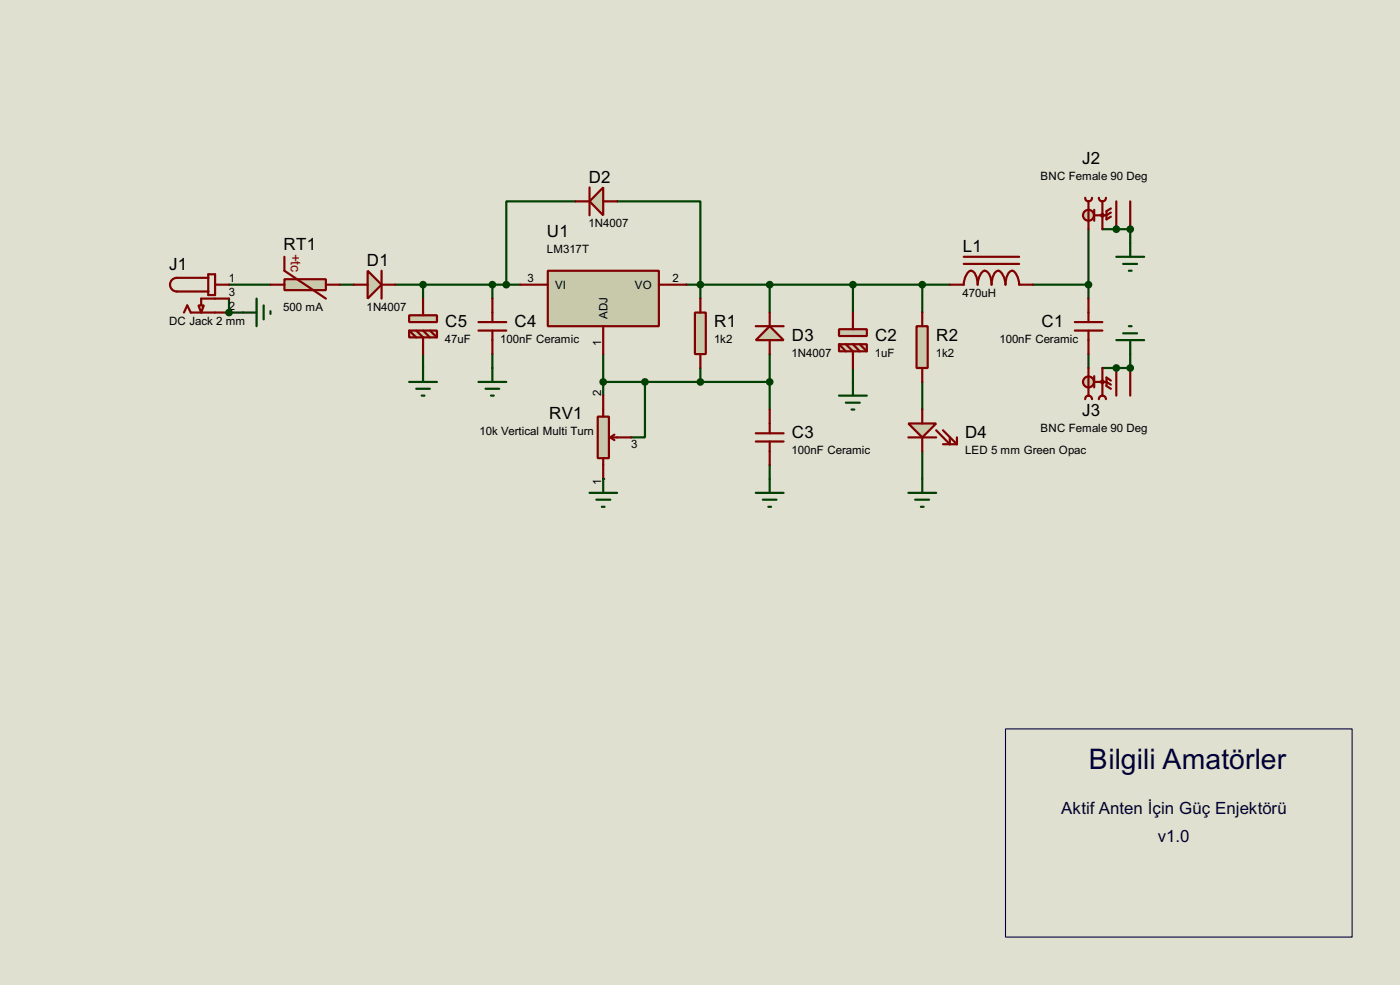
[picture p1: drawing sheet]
<svg xmlns="http://www.w3.org/2000/svg" width="256mm" height="180mm" viewBox="0 0 256 180" stroke-linecap="round" stroke-linejoin="round" font-family="sans-serif">
<path d="M0 0h256.5v180.3h-256.5z" fill="#e0e0d0"/>
<path d="M125.8 52.1h2.5v2.6M156.3 52.1v5.1" fill="none" stroke="#004000" stroke-width=".4"/>
<circle cx="110.5" cy="87.7" r=".2" fill="#004000"/>
<g fill="none" stroke="#004000" stroke-width=".4">
<path d="M105.5 36.9h-12.7v15.2M113.1 36.9h15.2v15.2h28M42 54.7v2.5M72.4 52.1h22.9M77.5 52.1v2.6M90.2 52.1v2.6M141 52.1v5.1M77.5 64.8v2.6M90.2 64.8v2.6M110.5 64.8v7.6M110.5 69.9h30.5M118.2 69.9v10.2h-2.6"/>
<path d="M128.3 67.4v2.5M141 64.8v10.2M156.3 67.4v2.5M169 69.9v5.1M141 85.1v2.6M169 82.6v5.1"/>
</g>
<circle cx="42" cy="57.2" r=".2" fill="#004000"/>
<path d="M42 57.2h2.5M202 42h2.5M199.4 64.8v2.6" fill="none" stroke="#004000" stroke-width=".4"/>
<g fill="#004000">
<circle cx="204.5" cy="42" r=".2"/>
<circle cx="207.1" cy="67.4" r=".2"/>
</g>
<path d="M207.1 64.8v2.6h-2.6" fill="none" stroke="#004000" stroke-width=".4"/>
<circle cx="204.5" cy="67.4" r=".2" fill="#004000"/>
<path d="M204.5 42h2.6M202 67.4h2.5" fill="none" stroke="#004000" stroke-width=".4"/>
<circle cx="207.1" cy="42" r=".2" fill="#004000"/>
<path d="M42 52.1h7.6M62.3 52.1h2.5M156.3 52.1h17.7M169 52.1v5.1M189.3 52.1h10.1M199.4 42v12.7M207.1 42v2.5" fill="none" stroke="#004000" stroke-width=".4"/>
<path d="M100.4 49.6h20.3v10.1h-20.3z" fill="#c8c8aa" stroke="#800000" stroke-width=".4"/>
<path d="M95.3 52.1h5.1M110.5 59.7v5.1M120.7 52.1h5.1" fill="none" stroke="#800000" stroke-width=".4"/>
<g fill="#c8c8aa" stroke="#800000" stroke-width=".4">
<path d="M153.7 60.3h5.1v1.2h-5.1z"/>
<path d="M153.7 63h5.1v1.3h-5.1z"/>
</g>
<path d="M156.3 57.2v3.1M153.7 63l1.3 1.3M155 63l1.3 1.3v3.1M156.3 63l1.2 1.3M157.5 63l1.3 1.3" fill="none" stroke="#800000" stroke-width=".4"/>
<g fill="#c8c8aa" stroke="#800000" stroke-width=".4">
<path d="M75 57.7h5.1v1.3h-5.1z"/>
<path d="M75 60.5h5.1v1.3h-5.1z"/>
</g>
<path d="M36.9 54.7v2.5h-1.9l-.7-1.3-.6 1.3M38.2 50.9h-5.8a1.25 1.25 0 0 0-1.2 1.2 1.25 1.25 0 0 0 1.2 1.3h5.8M38.2 50.2h1.2v3.8h-1.2zM77.5 54.7v3M75 60.5l1.3 1.3M76.3 60.5l1.2 1.3v3M77.5 60.5l1.3 1.3M78.8 60.5l1.3 1.3" fill="none" stroke="#800000" stroke-width=".4"/>
<path d="M36.4 55.9h1l-.5 1.3z" fill="#c8c8aa" stroke="#800000" stroke-width=".4"/>
<path d="M36.9 57.2h5.1M36.9 54.7h5.1M39.4 52.1h2.6" fill="none" stroke="#800000" stroke-width=".4"/>
<circle cx="156.2" cy="52.1" r=".5" fill="#004000" stroke="#004000" stroke-width=".4"/>
<path d="M167.9 59.7h2.1v7.7h-2.1z" fill="#c8c8aa" stroke="#800000" stroke-width=".4"/>
<path d="M169 57.2v2.5M169 67.4v2.5" fill="none" stroke="#800000" stroke-width=".4"/>
<path d="M127.3 57.2h2v7.6h-2z" fill="#c8c8aa" stroke="#800000" stroke-width=".4"/>
<path d="M128.3 54.7v2.5M128.3 64.8v2.6" fill="none" stroke="#800000" stroke-width=".4"/>
<circle cx="128.3" cy="52.1" r=".5" fill="#004000" stroke="#004000" stroke-width=".4"/>
<path d="M109.5 76.3h2.1v7.6h-2.1z" fill="#c8c8aa" stroke="#800000" stroke-width=".4"/>
<path d="M110.5 72.4v3.9M112.6 79.6l-.8 .5M110.5 83.9v3.8M111.8 80.1l.8 .5M111.8 80.1h3.8" fill="none" stroke="#800000" stroke-width=".4"/>
<path d="M108 90.2h5.1M109.3 91.5h2.5M110.3 92.8h.5M110.5 87.7v2.5" fill="none" stroke="#004000" stroke-width=".4"/>
<path d="M110.5 34.3v5.1l-2.5-2.5z" fill="#c8c8aa" stroke="#800000" stroke-width=".4"/>
<path d="M105.5 36.9h2.5M108 34.3v5.1M110.5 36.9h2.6" fill="none" stroke="#800000" stroke-width=".4"/>
<g fill="#004000" stroke="#004000" stroke-width=".4">
<circle cx="110.5" cy="69.9" r=".5"/>
<circle cx="118.1" cy="69.9" r=".5"/>
</g>
<path d="M67.4 49.6l2.5 2.5-2.5 2.6z" fill="#c8c8aa" stroke="#800000" stroke-width=".4"/>
<path d="M64.8 52.1h2.6M69.9 49.6v5.1M69.9 52.1h2.5M87.7 59h5.1M90.2 54.7v4.3M87.7 60.5h5.1M90.2 60.5v4.3" fill="none" stroke="#800000" stroke-width=".4"/>
<g fill="#004000" stroke="#004000" stroke-width=".4">
<circle cx="92.7" cy="52.1" r=".5"/>
<circle cx="90.2" cy="52.1" r=".5"/>
</g>
<path d="M138.5 62.3l2.5-2.6 2.6 2.6z" fill="#c8c8aa" stroke="#800000" stroke-width=".4"/>
<path d="M138.5 59.7h5.1M141 57.2v2.5M138.5 79.3h5.1M141 62.3v2.5M141 75v4.3M138.5 80.8h5.1M141 80.8v4.3" fill="none" stroke="#800000" stroke-width=".4"/>
<g fill="#004000" stroke="#004000" stroke-width=".4">
<circle cx="141" cy="52.1" r=".5"/>
<circle cx="128.3" cy="69.9" r=".5"/>
<circle cx="141" cy="69.9" r=".5"/>
<circle cx="77.5" cy="52.1" r=".5"/>
</g>
<path d="M138.5 90.2h5.1M139.8 91.5h2.5M140.8 92.8h.5M141 87.7v2.5" fill="none" stroke="#004000" stroke-width=".4"/>
<path d="M166.4 77.5h5.1l-2.5 2.6z" fill="#c8c8aa" stroke="#800000" stroke-width=".4"/>
<path d="M169 75v2.5M171.5 78.8l2.5 2.5v-1.2M172.8 78.8l2.5 2.5M166.4 80.1h5.1M169 80.1v2.5M172.8 81.3h2.5M175.3 80.1v1.2" fill="none" stroke="#800000" stroke-width=".4"/>
<g fill="none" stroke="#004000" stroke-width=".4">
<path d="M44.5 57.2h2.5M47 54.7v5M48.3 55.9v2.6M49.6 57v.5M75 69.9h5.1M76.3 71.2h2.5M77.3 72.4h.5M77.5 67.4v2.5M87.7 69.9h5.1M89 71.2h2.5M90 72.4h.5M90.2 67.4v2.5"/>
<path d="M153.7 72.4h5.1M155 73.7h2.5M156 75h.5M156.3 69.9v2.5M166.4 90.2h5.1M167.7 91.5h2.5M168.7 92.8h.5M169 87.7v2.5"/>
</g>
<circle cx="41.9" cy="57.2" r=".5" fill="#004000" stroke="#004000" stroke-width=".4"/>
<circle cx="199.4" cy="39.4" r="1" fill="#c8c8aa" stroke="#800000" stroke-width=".4"/>
<path d="M200.5 38.4v2M200.5 39.4h2.2" fill="none" stroke="#800000" stroke-width=".4"/>
<circle cx="202" cy="39.4" r=".25" fill="#c8c8aa" stroke="#800000" stroke-width=".4"/>
<path d="M198.8 36.2a.59 .59 0 0 0 .6 .7M199.4 36.9v5.1M200.1 36.2a.63 .63 0 0 1-.7 .7M201.3 36.2a.63 .63 0 0 0 .7 .7M202 36.9v5.1M202.6 36.2a.63 .63 0 0 1-.6 .7M203.5 38.2l-.8 .5v1.5l.8-.5M203.5 38.9l-.8 .5M204.5 36.9v5.1M207.1 36.9v5.1" fill="none" stroke="#800000" stroke-width=".4"/>
<circle cx="199.4" cy="69.9" r="1" fill="#c8c8aa" stroke="#800000" stroke-width=".4"/>
<path d="M200.5 68.9v2M200.5 69.9h2.2" fill="none" stroke="#800000" stroke-width=".4"/>
<circle cx="202" cy="69.9" r=".25" fill="#c8c8aa" stroke="#800000" stroke-width=".4"/>
<g fill="none" stroke="#800000" stroke-width=".4">
<path d="M174 52.1h2.6a2.67 2.67 0 0 1 1.3-2.5 1.5 1.5 0 0 1 1 1.3l.2 1.2a2.75 2.75 0 0 1 1.3-2.5 1.5 1.5 0 0 1 1.1 1.3l.2 1.2a3.3 3.3 0 0 1 .8-2.4 .89 .89 0 0 1 1.2 .7l.4 1.1 .1 .6a3.3 3.3 0 0 1 .9-2.4l.4-.1a2.75 2.75 0 0 1 1.2 2.5h2.6M176.6 48.3h10.1M176.6 47h10.1M196.9 59h5.1M199.4 54.7v4.3M196.9 60.5h5.1M199.4 72.4a.66 .66 0 0 1 .7 .7M199.4 72.4a.62 .62 0 0 0-.6 .7M199.4 60.5v4.3M199.4 67.4v5M202 72.4a.66 .66 0 0 1 .6 .7M202 72.4a.66 .66 0 0 0-.7 .7"/>
<path d="M202 67.4v5M202.7 69.9l.8 .5M203.5 69.7l-.8-.6v1.6l.8 .5M204.5 67.4v5M207.1 67.4v5"/>
</g>
<g fill="#004000" stroke="#004000" stroke-width=".4">
<circle cx="204.5" cy="42" r=".5"/>
<circle cx="207" cy="67.4" r=".5"/>
<circle cx="204.5" cy="67.4" r=".5"/>
<circle cx="207" cy="42" r=".5"/>
<circle cx="168.9" cy="52.1" r=".5"/>
<circle cx="199.4" cy="52.1" r=".5"/>
</g>
<path d="M204.5 47h5.1M205.8 48.3h2.5M206.8 59.7h.5M206.8 49.6h.5M207.1 44.5v2.5M204.5 62.3h5.1M205.8 61h2.5M207.1 62.3v2.5" fill="none" stroke="#004000" stroke-width=".4"/>
<path d="M184.2 133.4h63.5v38.1h-63.5z" fill="none" stroke="#000040" stroke-width=".2"/>
<path d="M52.1 51.1h7.6v2h-7.6z" fill="#c8c8aa" stroke="#800000" stroke-width=".4"/>
<path d="M49.6 52.1h2.5M52.1 47v2.6l7.6 5.1M59.7 52.1h2.6" fill="none" stroke="#800000" stroke-width=".4"/>
<text font-size="5.8" fill="#000040" x="199.5" y="140.7">Bilgili Amatörler</text>
<g font-size="3.5">
<text x="107.9" y="33.5">D2</text>
<text x="198.3" y="30">J2</text>
<text x="52" y="45.8">RT1</text>
<text x="100.2" y="43.4">U1</text>
<text x="176.4" y="46.2">L1</text>
<text x="31" y="49.4">J1</text>
<text x="67.2" y="48.7">D1</text>
<text x="81.6" y="59.9">C5</text>
<text x="94.3" y="59.9">C4</text>
<text x="130.9" y="59.9">R1</text>
<text x="190.8" y="59.9">C1</text>
<text x="145.1" y="62.4">D3</text>
<text x="160.3" y="62.4">C2</text>
<text x="171.5" y="62.4">R2</text>
<text x="100.6" y="76.7">RV1</text>
<text x="198.3" y="76.2">J3</text>
<text x="145.1" y="80.2">C3</text>
<text x="176.8" y="80.2">D4</text>
</g>
<g font-size="3.5" fill="#000040">
<text x="194.4" y="149">Aktif Anten İçin Güç Enjektörü</text>
<text x="212.1" y="154.1">v1.0</text>
</g>
<text font-size="2.9" fill="#800000" x="53.2" y="46.4" transform="rotate(90 53.2 46.4)">+tc</text>
<g font-size="2.4">
<text x="190.6" y="33">BNC Female 90 Deg</text>
<text x="107.8" y="41.6">1N4007</text>
<text x="100.2" y="46.3">LM317T</text>
<text x="42" y="51.7">1</text>
<text x="96.7" y="51.7">3</text>
<text x="101.7" y="52.9">VI</text>
<text x="116.3" y="52.9">VO</text>
<text x="123.2" y="51.7">2</text>
<text x="31" y="59.4">DC Jack 2 mm</text>
<text x="42" y="56.8">2</text>
<text x="42" y="54.3">3</text>
<text x="51.9" y="56.8">500 mA</text>
<text x="67.2" y="56.8">1N4007</text>
<text x="111.3" y="58.4" transform="rotate(-90 111.3 58.4)">ADJ</text>
<text x="176.4" y="54.3">470uH</text>
<text x="81.5" y="62.8">47uF</text>
<text x="91.7" y="62.8">100nF Ceramic</text>
<text x="110.1" y="63.4" transform="rotate(-90 110.1 63.4)">1</text>
<text x="130.8" y="62.8">1k2</text>
<text x="145" y="65.4">1N4007</text>
<text x="160.3" y="65.4">1uF</text>
<text x="171.5" y="65.4">1k2</text>
<text x="183.1" y="62.8">100nF Ceramic</text>
<text x="110.1" y="72.4" transform="rotate(-90 110.1 72.4)">2</text>
<text x="87.9" y="79.7">10k Vertical Multi Turn</text>
<text x="115.6" y="82.1">3</text>
<text x="145" y="83.1">100nF Ceramic</text>
<text x="176.8" y="83.1">LED 5 mm Green Opac</text>
<text x="190.6" y="79">BNC Female 90 Deg</text>
<text x="110.1" y="88.8" transform="rotate(-90 110.1 88.8)">1</text>
</g>
</svg>
